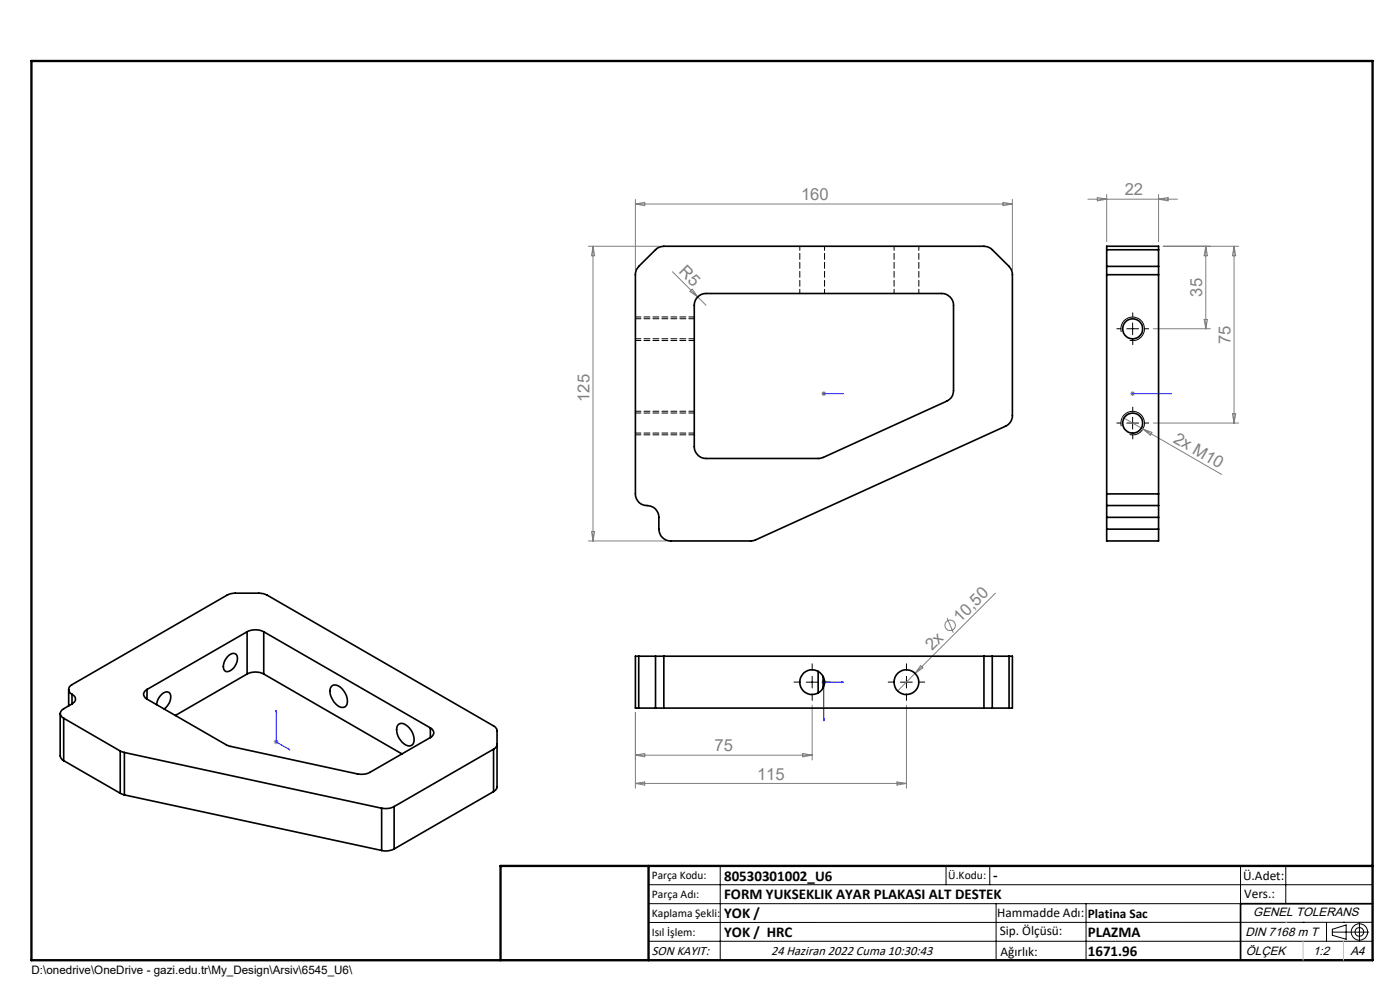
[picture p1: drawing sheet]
<svg xmlns="http://www.w3.org/2000/svg" width="297mm" height="210mm" viewBox="0 0 297 210" stroke-linecap="round" stroke-linejoin="round" font-family="sans-serif">
<g fill="none" stroke="#808080" stroke-width=".21">
<path d="M124.8 52.2h15M125.8 52.2v62.6M125.8 52.2l.4 2h-.7zM134.8 42.3v15M134.8 43.3h80M134.8 43.3l2-.4v.7zM142.7 57.6l7.1 7.2M212.8 42.9l2 .4-2 .3zM214.8 42.3v15M230.8 42.3h19M232.8 41.9l2 .4-2 .3zM234.8 41.3v10"/>
<path d="M245.8 41.3v10M245.8 42.3l2-.4v.7zM246.8 52.2h16M255.8 52.2l.4 2h-.8zM255.8 52.2v17.5M261.8 52.2l.3 2h-.7zM261.8 52.2v37.5M146.9 61.3l1.1 1.7-1.6-1.2zM244.7 69.7h12.1M255.4 67.8h.8l-.4 1.9zM174.3 83.5h1M174.4 83.1l.7 .7"/>
<path d="M174.8 83v1M175.1 83.1l-.7 .7M238.1 88.5l21.1 12.1M239.8 83.5h1M239.9 83.1l.7 .7M240.3 83v1M240.6 83.1l-.7 .7M242.5 91l1.9 .7-.4 .6zM244.7 89.7h18.1M261.4 87.8h.7l-.3 1.9zM124.8 114.8h16.5M125.5 112.7h.7l-.4 2.1z"/>
<path d="M200.9 131.1l1.3 3.1M211.2 125.8l-17.1 17M58.1 157.4h1M58.2 157l.7 .7M58.6 156.9v1M58.9 157l-.7 .7M134.8 151.2v16M170.3 159.8l2 .4-2 .3zM172.3 149.6v11.6M174.3 144.7h1M174.4 144.3l.7 .8M174.8 144.2v1"/>
<path d="M175.1 144.3l-.7 .8M192.3 149.6v17.6M194.1 142.8l-3.7 3.8M195.3 141.2l.5 .5-1.7 1.1zM134.8 160.2l2-.4v.7zM134.8 166.2l2-.3v.6zM134.8 160.2h37.5M134.8 166.2h57.5M190.3 165.9l2 .3-2 .3z"/>
<circle cx="201.6" cy="132.6" r="1.1"/>
</g>
<g fill="none" stroke="#000" stroke-width=".21">
<path d="M237.9 70.4a2.5 2.5 0 0 1 2.2-3.1 2.5 2.5 0 0 1 2.7 2.7 2.5 2.5 0 0 1-3.2 2.2M239 69.7h2.5M240.3 68.5v2.5M237.9 90.4a2.5 2.5 0 0 1 2.2-3.1 2.5 2.5 0 0 1 2.7 2.7 2.5 2.5 0 0 1-3.2 2.2M239 89.7h2.5M240.3 88.5v2.5M171 144.7h2.5M172.3 143.5v2.4M191 144.7h2.5M192.3 143.5v2.4M137.6 187.7h153.6M137.6 191.7h153.6"/>
<path d="M137.6 199.7h153.6M152.8 183.7v20M200.7 183.7v4M210 183.7v4M211.3 191.7v12M230.4 191.7v12M263.2 183.7v20M272.8 183.7v8M276.4 195.6h.1M281.4 195.6v4.1M282.6 197.7h7.8M282.6 197.1l3-.9v3l-3-.8z"/>
<path d="M285 195.6h.1M288.4 195.8v3.8M291.2 195.6l-153.6 .1"/>
<circle cx="288.4" cy="197.7" r="1.74"/>
<circle cx="288.4" cy="197.7" r=".93"/>
</g>
<g fill="none" stroke="#00f" stroke-width=".21">
<path d="M174.7 83.5h.2zM174.8 83.5h.1M174.8 83.5h4.1M178.9 83.5h-.4h.4M240.2 83.5h.2zM240.3 83.5h.1M240.3 83.5h8.2M248.5 83.5h-.4h.4M58.6 150.7l.1 .3-.2-.1zM58.6 150.7v6.7l2.9 1.7M61.2 158.8l.3 .3-.3-.1zM174.7 152.5h.2l-.1 .4z"/>
<path d="M178.5 144.6l.4 .1-.4 .1zM178.9 144.7h-4.1v8.2"/>
</g>
<g fill="none" stroke="#000" stroke-width=".21" stroke-dasharray="15.2 1.3 1.3 1.3">
<path d="M237.8 69.7h-.9M240.3 67.2v-.8M240.3 72.2v.9M242.8 69.7h.9M237.8 89.7h-.9M240.3 87.2v-.8M240.3 92.2v.9M242.8 89.7h.9M169.8 144.7h-1.4M172.3 142.2v-1.4M172.3 147.2v1.4M174.8 144.7h1.4"/>
<path d="M189.8 144.7h-1.4M192.3 142.2v-1.4M192.3 147.2v1.4M194.8 144.7h1.4"/>
</g>
<path d="M134.8 72.2h12.5M147.3 67.2h-12.5M134.8 92.2h12.5M147.3 87.2h-12.5" fill="none" stroke="#000" stroke-width=".21" stroke-dasharray="1.3 .6" stroke-dashoffset=".1"/>
<path d="M106.2 203.7h185" fill="none" stroke="#000" stroke-width=".25"/>
<path d="M291.2 191.7h-28v12" fill="none" stroke="#000" stroke-width=".35"/>
<path d="M6.7 12.9h284.5v190.8h-284.5zM137.6 183.7v20M291.2 183.7h-185v20" fill="none" stroke="#000" stroke-width=".5"/>
<path d="M272.8 195.6h.1M276.4 199.7v4M285 199.7v4" fill="none" stroke="#c0c0c0" stroke-width=".21"/>
<g fill="#00f">
<path d="M178.5 83.5h.4zM174.7 83.5h.2z"/>
<path d="M240.2 83.5h.2zM248.1 83.5h.4z"/>
<path d="M61.2 158.8l.3 .3-.3-.1zM58.6 150.7l.1 .3-.2-.1z"/>
<path d="M178.5 144.6v.2l.4-.1zM174.7 152.5l.1 .4 .1-.4z"/>
</g>
<g fill="none" stroke="#000" stroke-width=".35">
<path d="M135.5 56.5l3.6-3.5a2.72 2.72 0 0 1 1.7-.8h67.9a2.72 2.72 0 0 1 1.8 .8l3.6 3.5a2.47 2.47 0 0 1 .7 1.8v29.9a2.47 2.47 0 0 1-1.5 2.2l-53.4 24.3-17.6 .1a2.53 2.53 0 0 1-2.5-2.6v-2.5a2.58 2.58 0 0 0-3-2.5 2.41 2.41 0 0 1-2-2.4v-46.5a2.47 2.47 0 0 1 .7-1.8zM234.8 56.5v1.8M234.8 53v-.8h11v.8M234.8 58.3h11M234.8 56.5h11M234.8 53v3.5M234.8 58.3v46.5M234.8 53h11M245.8 56.5v1.8M245.8 53v3.5M245.8 58.3v46.5M148 63a2.32 2.32 0 0 1 1.8-.7h50a2.53 2.53 0 0 1 2.5 2.5v18a2.42 2.42 0 0 1-1.5 2.3l-26.2 11.9-.8 .3h-24a2.53 2.53 0 0 1-2.5-2.6v-29.9a2.32 2.32 0 0 1 .7-1.8z"/>
<path d="M234.8 104.8v2.4M234.8 107.2v2.5M234.8 112.2v2.6h11v-2.6M234.8 104.8h11M234.8 109.7v2.5M234.8 107.2h11M234.8 109.7h11M234.8 112.2h11M245.8 104.8v2.4M245.8 107.2v2.5M245.8 109.7v2.5M48.2 139.3l.3-.3a1.05 1.05 0 0 1 1.4-.3 1.05 1.05 0 0 1 .4 1.4 2.62 2.62 0 0 1-2.4 2.3 1.86 1.86 0 0 1 0-2.7z"/>
<path d="M52.4 134a3.9 3.9 0 0 1 3.6 0M52.4 134l-21.2 12.3M52.4 134v9M56 134l35.3 20.4M56 134v9M135.5 139.2h-.7v11h.7M135.5 139.2h3.6M135.5 139.2v11M139.1 139.2h1.7M139.1 139.2v11M140.8 139.2v11M140.8 139.2h67.9"/>
<path d="M208.7 139.2h1.8M208.7 139.2v11M210.5 139.2h3.6M210.5 139.2v11M214.1 139.2h.7v11h-.7M214.1 139.2v11M12.8 151.3v9a1.32 1.32 0 0 0 .7 1.1M13.5 152.4l12 6.9M13.5 152.4v9M14.6 146.3v3.4M15.3 147.3a1.09 1.09 0 0 1-.7-1 1.09 1.09 0 0 1 .7-1.1l33.2-19.1 1.2-.3 6.2 .1 .8 .4 48.3 27.9 .4 .7v12.1l-.2 .6-.5 .3M15.3 149.3l-1.8 1a1.05 1.05 0 0 0-.7 1.1 1.05 1.05 0 0 0 .7 1"/>
<path d="M15.3 147.3a1.08 1.08 0 0 1 .7 1 1.08 1.08 0 0 1-.7 1M15.3 147.3v2M25.5 159.3l.9 .3M25.5 159.3v9M26.4 159.6l54.6 11.8M26.4 159.6v9M31.2 148.3l17.3 9.9 27.3 6a4.1 4.1 0 0 0 2.7-.4l12.8-7.4M31.2 146.3a1.08 1.08 0 0 0-.8 1 1.08 1.08 0 0 0 .8 1M31.2 146.3v2M33.2 149.5a3 3 0 0 1 2.2-2.8 1.05 1.05 0 0 1 .8 1.5l-.5 1.3-.9 .9M52.4 143a3.9 3.9 0 0 1 3.6 0M52.4 143l-15.2 8.8"/>
<path d="M56 143l29.3 16.9M70.3 145.6a1.41 1.41 0 0 1 2 .3 3.5 3.5 0 0 1 1.2 3.7 1.4 1.4 0 0 1-2.3-.3 3.5 3.5 0 0 1-1.1-3.4zM84.5 153.7a1.42 1.42 0 0 1 2 .3 3.5 3.5 0 0 1 1.1 3.8 1.24 1.24 0 0 1-1.9 0 3.3 3.3 0 0 1-1.2-4.1zM91.3 154.4a1.08 1.08 0 0 1 .7 1 1.08 1.08 0 0 1-.7 1M91.3 154.4v2M104.7 158.9l-21.1 12.2M104.7 158.9v9M105.4 157.9a1.32 1.32 0 0 1-.7 1M135.5 150.2h3.6M139.1 150.2h1.7M140.8 150.2h67.9M173.6 142.4v4.6"/>
<path d="M174.6 143.5v2.4M208.7 150.2h1.8M210.5 150.2h3.6M13.5 161.4l12 6.9M25.5 168.3l.9 .3M26.4 168.6l54.6 11.8M81 171.4v9M83.6 171.1a4.1 4.1 0 0 1-2.6 .3M83.6 171.1v9M104.7 167.9l-21.1 12.2M83.6 180.1a3.8 3.8 0 0 1-2.6 .3"/>
<circle cx="240.3" cy="69.8" r="2.14"/>
<circle cx="240.3" cy="89.8" r="2.14"/>
<circle cx="172.3" cy="144.7" r="2.63"/>
<circle cx="192.3" cy="144.7" r="2.63"/>
</g>
<path d="M169.7 52.2v10M189.7 52.2v10M174.9 62.2v-10M194.9 62.2v-10" fill="none" stroke="#000" stroke-width=".21" stroke-dasharray="1.3 .6" stroke-dashoffset=".4"/>
<path d="M134.8 71.9h12.5M147.3 67.6h-12.5M134.8 91.9h12.5M147.3 87.6h-12.5" fill="none" stroke="#000" stroke-width=".21" stroke-dasharray="1.3 .6" stroke-dashoffset=".1"/>
<g font-size="3.5" fill="#808080">
<text x="238.6" y="41.4">22</text>
<text x="169.9" y="42.5">160</text>
<text x="143.9" y="57.8" transform="rotate(45 143.9 57.8)">R5</text>
<text x="255" y="62.9" transform="rotate(-90 255 62.9)">35</text>
<text x="261" y="72.9" transform="rotate(-90 261 72.9)">75</text>
<text x="125" y="85.2" transform="rotate(-90 125 85.2)">125</text>
<text x="248.7" y="93.7" transform="rotate(30 248.7 93.7)">2x M10</text>
<text x="203.7" y="132.2" transform="rotate(-45 203.7 132.2)">10,50</text>
<text x="197.7" y="138.2" transform="rotate(-45 197.7 138.2)">2x</text>
<text x="151.6" y="159.4">75</text>
<text x="160.6" y="165.4">115</text>
</g>
<g font-size="3.2">
<text x="153.6" y="186.8">80530301002_U6</text>
<text x="153.6" y="190.8">FORM YUKSEKLIK AYAR PLAKASI ALT DESTEK</text>
<text x="210.7" y="186.6">-</text>
<text x="153.6" y="194.8">YOK /</text>
<text x="153.6" y="198.8">YOK / HRC</text>
<text x="230.8" y="198.7">PLAZMA</text>
<text x="230.8" y="202.8">1671.96</text>
</g>
<g font-size="2.8">
<text x="263.7" y="186.7">Ü.Adet:</text>
<text x="263.9" y="190.5">Vers.:</text>
<text x="211.5" y="194.5">Hammadde Adı:</text>
<text x="230.8" y="194.7">Platina Sac</text>
<text x="138.3" y="202.6">SON KAYIT:</text>
<text x="163.6" y="202.6">24 Haziran 2022 Cuma 10:30:43</text>
<text x="212.1" y="198.4">Sip. Ölçüsü:</text>
<text x="212.2" y="202.7">Ağırlık:</text>
</g>
<g font-size="2.6">
<text x="265.9" y="194.4">GENEL TOLERANS</text>
<text x="264.2" y="198.5">DIN 7168 m T</text>
<text x="264.3" y="202.6">ÖLÇEK</text>
<text x="278.5" y="202.6">1:2</text>
<text x="286.5" y="202.6">A4</text>
</g>
<g font-size="2.5">
<text x="138.3" y="186.4">Parça Kodu:</text>
<text x="138.3" y="190.5">Parça Adı:</text>
<text x="201.2" y="186.5">Ü.Kodu:</text>
<text x="138.3" y="194.5">Kaplama Şekli:</text>
<text x="138.3" y="198.6">Isıl İşlem:</text>
<text x="6.7" y="206.7">D:\onedrive\OneDrive - gazi.edu.tr\My_Design\Arsiv\6545_U6\</text>
</g>
</svg>
